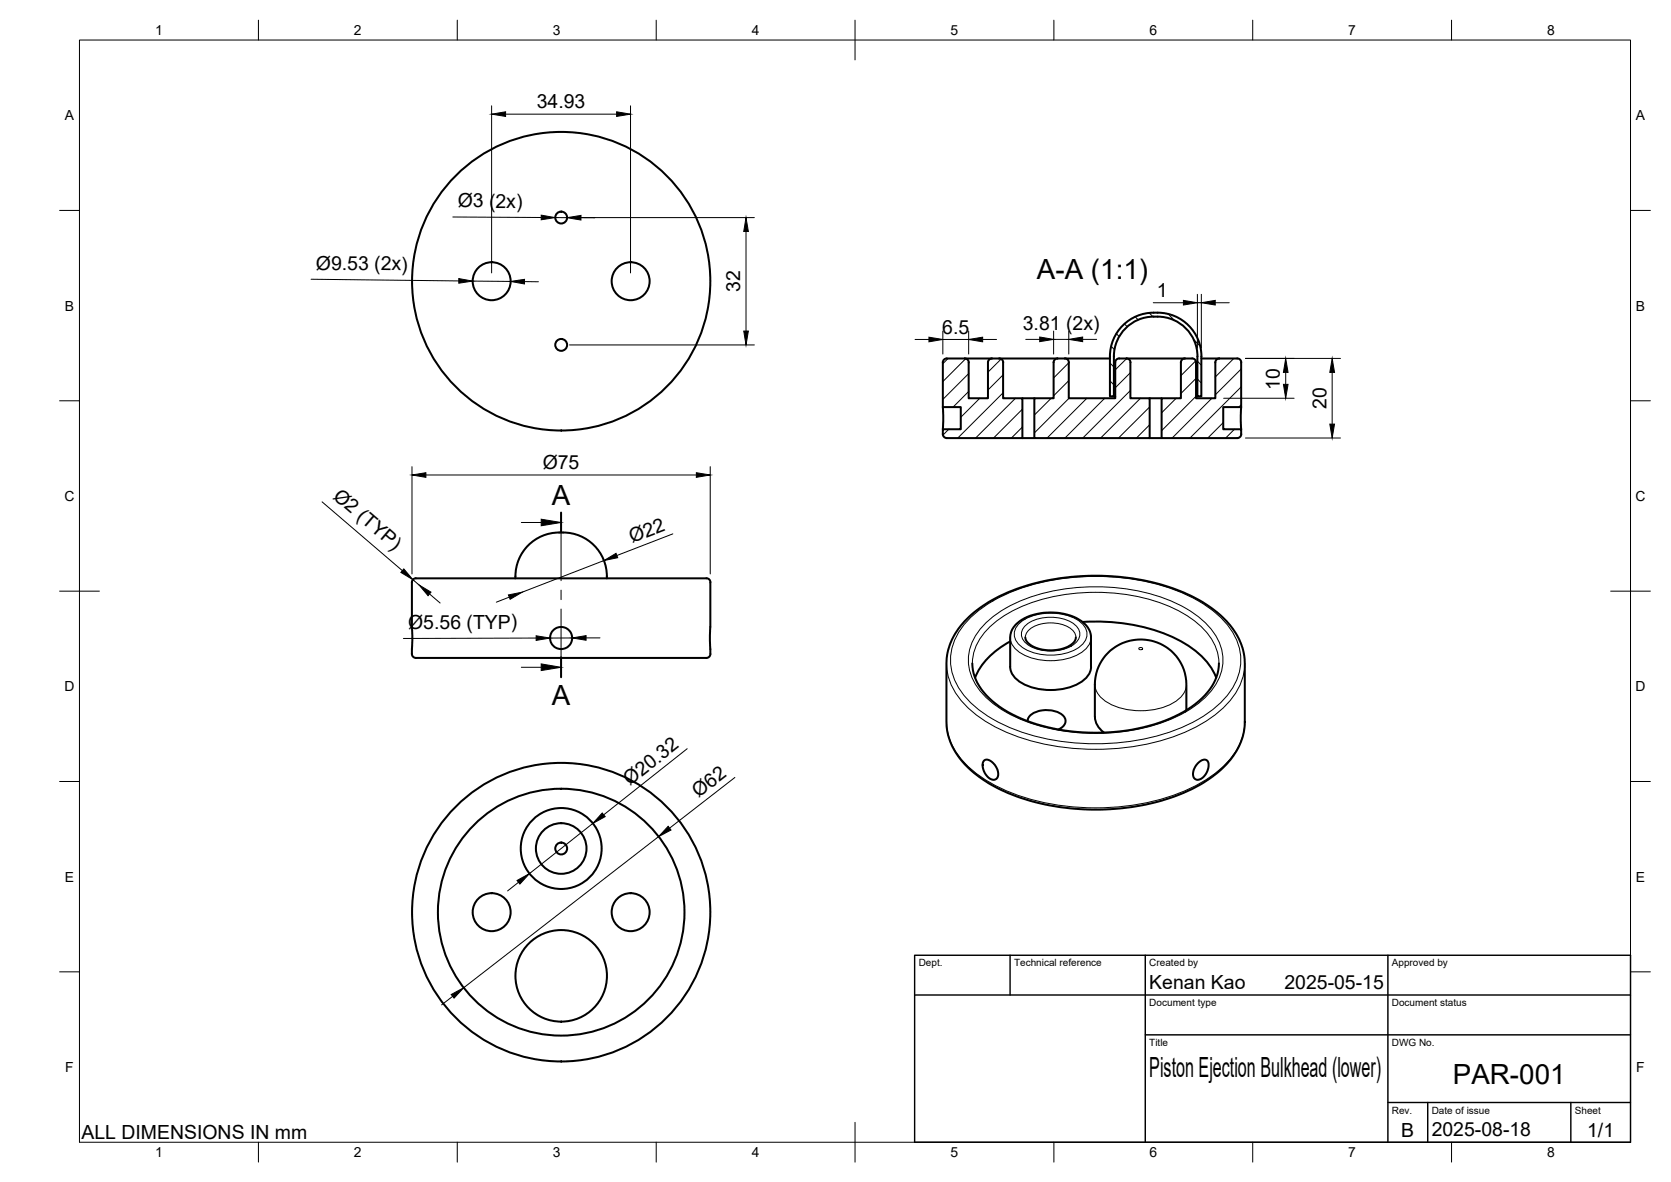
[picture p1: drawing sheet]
<svg xmlns="http://www.w3.org/2000/svg" width="420mm" height="297mm" viewBox="0 0 420 297" stroke-linecap="round" stroke-linejoin="round" font-family="sans-serif">
<!-- layer: Visible -->
<g fill="none" stroke="#000" stroke-width=".51">
<path d="M290.1 79.6a10.1 10.1 0 0 1 11 10v10h1v-10M290.1 78.6a11.1 11.1 0 0 1 12 11M290.1 78.6a11 11 0 0 0-11 11v10h1v-10a10 10 0 0 1 10-10M242.6 90.1h-4.5a1.01 1.01 0 0 0-1 1v11.2h4.5v5.6h-4.5v1.2M242.6 90.1h6.8M249.4 90.1h1.8M249.4 90.1a1.01 1.01 0 0 0-1 1v9h-4.8v-9a.97 .97 0 0 0-1-1M251.2 90.1h14.7M251.2 90.1a1.01 1.01 0 0 1 1 1M252.2 91.1v9h4.9v10h-19a1.01 1.01 0 0 1-1-1M265.9 90.1h1.8M265.9 90.1a1.01 1.01 0 0 0-1 1v9h-4.8v10h29v-10h-4.9v-9a.97 .97 0 0 0-1-1"/>
<path d="M267.7 90.1h11.4M267.7 90.1a1.01 1.01 0 0 1 1.1 1l-.1 9h11.7v-9a1.01 1.01 0 0 1 1-1h1.8M280.1 99.6h.3M283.2 90.1h16.5M297.9 90.1a1.01 1.01 0 0 0-1 1v9h-4.8v10h19a1.01 1.01 0 0 0 1-1M299.8 90.1a1.01 1.01 0 0 1 1 1M300.7 99.6h.4M302.1 90.1h4.5M306.6 90.1h4.5a.97 .97 0 0 1 1 1v11.2h-4.5v5.6h4.5v1.2M306.6 90.1a1.01 1.01 0 0 0-1 1v9h-4.9v-9M237.1 102.3v5.6M257.1 110.1h3"/>
<path d="M257.1 100.1h3M289.1 100.1h3M289.1 110.1h3M312.1 102.3v5.6M141.6 133.8a11.1 11.1 0 0 0-12 11M141.6 133.8a11 11 0 0 1 11 11.5M104.6 145.3h73M104.6 145.3a1.01 1.01 0 0 0-1 1v16.8a2.54 2.54 0 0 0 .3 1.9l.7 .3M129.6 144.8v.5M177.6 145.3a1.01 1.01 0 0 1 1 1M178.6 146.3v18M242.5 156.1a38.6 38.6 0 0 1 20.5-10.2 59.7 59.7 0 0 1 36.8 4 24 24 0 0 1 12.2 11.8 13.6 13.6 0 0 1 1 5v14.7a17.2 17.2 0 0 1-7.6 13.3 47.3 47.3 0 0 1-25.4 8.6 55.2 55.2 0 0 1-31.5-6.5 21.2 21.2 0 0 1-10.1-12l-.4-3.4v-14.7a15.8 15.8 0 0 1 4.5-10.6z"/>
<path d="M272.2 156.3a45.6 45.6 0 0 1 26.4 5.9 17.6 17.6 0 0 1 7.2 8.1M104.6 165.3h73M178.6 164.3a1.01 1.01 0 0 1-1 1M244.5 166.7a13.1 13.1 0 0 0 5.9 10.2 41 41 0 0 0 23.5 7.2 44.5 44.5 0 0 0 25.8-6.5 14.5 14.5 0 0 0 6.8-10.1v-.8M254 167.6a5.5 5.5 0 0 0 4 4.6 15.7 15.7 0 0 0 14.2-1.1 4.7 4.7 0 0 0 2.1-3.5M254 167.6v-7.4a6.3 6.3 0 0 1 4.7-5.3 14.7 14.7 0 0 1 13.7 1.6 4.8 4.8 0 0 1 1.9 3.7v7.4M254 161.2a18.8 18.8 0 0 0-8.8 9.1M257.8 160.2a3.6 3.6 0 0 0 3.2 2.8 9.6 9.6 0 0 0 8.9-1.5l.4-.5 .2-.8M298.3 178.5v-6.5a11.5 11.5 0 0 0-11.5-11.3 11.5 11.5 0 0 0-11.5 11.3v8.2M247.4 191.2a1.65 1.65 0 0 1 2.3 .6 3.1 3.1 0 0 1 .8 3.9 2.21 2.21 0 0 1-2.9-1.5l-.5-1.7v-.8zM258.4 181.2a3.1 3.1 0 0 1 2.8-2.5 6.8 6.8 0 0 1 6.2 1.3 1.89 1.89 0 0 1-.6 2.9l-.7 .4M275.3 180.2l.2 1.2 .6 1.1 1.5 1.6"/>
<path d="M301.2 191.8l.4-.4a1.3 1.3 0 0 1 1.8-.4 1.3 1.3 0 0 1 .5 1.7 3.4 3.4 0 0 1-3 3.2 1.89 1.89 0 0 1-.6-2.8z"/>
<circle cx="141.1" cy="54.7" r="1.49"/>
<circle cx="123.6" cy="70.7" r="4.8"/>
<circle cx="141.1" cy="70.7" r="37.5"/>
<circle cx="158.6" cy="70.7" r="4.8"/>
<circle cx="141.1" cy="86.7" r="1.49"/>
<circle cx="141.1" cy="160.3" r="2.78"/>
<circle cx="141.1" cy="213.2" r="6.4"/>
<circle cx="141.1" cy="213.2" r="1.49"/>
<circle cx="141.1" cy="213.2" r="10.2"/>
<circle cx="123.6" cy="229.2" r="4.8"/>
<circle cx="141.1" cy="229.2" r="31"/>
<circle cx="141.1" cy="229.2" r="37.5"/>
<circle cx="158.6" cy="229.2" r="4.8"/>
<circle cx="141.1" cy="245.2" r="11.5"/>
</g>
<!-- layer: Visible Narrow -->
<path d="M244.4 154.8a41.7 41.7 0 0 1 22.6-9.4 57.6 57.6 0 0 1 32.4 4.6 23.5 23.5 0 0 1 11.4 10.5 13.4 13.4 0 0 1-2.9 15.1 37.1 37.1 0 0 1-19.2 9.9 58.6 58.6 0 0 1-37.1-3.7 23.5 23.5 0 0 1-11.4-10.6 13.4 13.4 0 0 1 2.9-15zM248.1 156.4a36.8 36.8 0 0 1 20.7-8.5 49.2 49.2 0 0 1 29.3 5 17.8 17.8 0 0 1 9 10.2 12.2 12.2 0 0 1-4.2 12.3 36.8 36.8 0 0 1-20.7 8.5 49.2 49.2 0 0 1-29.3-5 17.8 17.8 0 0 1-9-10.2 12.2 12.2 0 0 1 4.2-12.3zM256.1 156.9a12.8 12.8 0 0 1 11.5-2.4 7.7 7.7 0 0 1 5.5 3.8 4 4 0 0 1-2.5 4.8 14 14 0 0 1-13.8-.6 3.6 3.6 0 0 1-.7-5.6zM257.6 157.5a10.4 10.4 0 0 1 10-1.9 4.8 4.8 0 0 1 3.9 3.8 4.1 4.1 0 0 1-3 3.4 11.3 11.3 0 0 1-10.3-1 2.86 2.86 0 0 1-.6-4.3zM238 166.7a15.9 15.9 0 0 0 6 11.8 43.4 43.4 0 0 0 23.3 9.3 57.4 57.4 0 0 0 34.7-5.8 22.2 22.2 0 0 0 10.1-10.6l.8-3.1 .1-1.6M244.5 166.7a13.7 13.7 0 0 1 6-10.5 41.5 41.5 0 0 1 25-7.3 41.5 41.5 0 0 1 25 7.3 13.7 13.7 0 0 1 6 10.5M254 160.2a5.5 5.5 0 0 0 4 4.6 15.7 15.7 0 0 0 14.2-1 4.7 4.7 0 0 0 2.1-3.6M257.8 160.2a3.9 3.9 0 0 1 3.2-3.2 9.5 9.5 0 0 1 8.7 1.3l.7 1.2 .1 .7M275.3 172a5.7 5.7 0 0 0 3.4 4.7 17.7 17.7 0 0 0 17.2-.7 5.3 5.3 0 0 0 2.4-4M286.5 162.8l.4-.1 .4 .4-.6 .2-.4-.2zM238 181.4a15.9 15.9 0 0 0 6 11.8 43.4 43.4 0 0 0 23.3 9.3 57.4 57.4 0 0 0 34.7-5.8 22.2 22.2 0 0 0 10.1-10.5l.8-3.2 .1-1.6" fill="none" stroke="#000" stroke-width=".25"/>
<!-- layer: BORDER -->
<g fill="none" stroke="#000" stroke-width=".25">
<path d="M20 10.1h390v276.9h-390zM65 5.1v5M115 5.1v5M165 5.1v5M215 5.1v10M265 5.1v5M315 5.1v5M365 5.1v5M15 52.9h5M410 52.9h5M15 100.7h5M410 100.7h5"/>
<path d="M15 148.6h10M405 148.6h10M15 196.4h5M410 196.4h5M15 244.2h5M410 244.2h5M65 287v5M115 287v5M165 287v5M215 282.1v9.9M265 287v5M315 287v5"/>
<path d="M365 287v5"/>
</g>
<!-- layer: TITLEBLOCK -->
<path d="M230 240.1h180v46.9h-180zM230 250h180M254 240.1v9.9M288 240.1v46.9M349 240.1v46.9M288 260.1h122M349 277.1h61M359 277.1v9.9M395 277.1v9.9" fill="none" stroke="#000" stroke-width=".36"/>
<!-- layer: FD_Dimensions -->
<g fill="none" stroke="#000" stroke-width=".25">
<path d="M123.6 26.6v42M127.1 28.7h27.9M158.5 26.6v42M113.9 54.5l22.2 .2M139.6 54.7h3M143.2 54.7h46.5M146.1 54.7h3.5M187.6 58.2v25M78.2 70.2l37.2 .4M118.9 70.6l9.5 .1M131.9 70.8h3.5M290 76.1h7.6"/>
<path d="M301.1 74v13.5M301.1 76.1h1M302.1 74v13.5M305.6 76.1h3.5M143.2 86.7h46.5M230.1 85.3h3.5M237.1 83.2v5.8M237.1 85.3h6.5M243.6 83.2v5.8M247.1 85.3h3.5M257.9 85.3h3.5M264.9 85.3h3.8"/>
<path d="M264.9 83.2v5.8M268.7 83.2v5.8M272.2 85.3h3.5M313.2 90.1h23.9M323.3 93.6v3M335 93.6v13M103.6 117.3v26.9M107.1 119.4h68M178.6 117.3v26.9M307.7 100.1h17.7M313.2 110.1h23.9M81 126.1l20.2 17.3"/>
<path d="M169.2 134.2l-14.1 5.4M103.8 145.7l1.5 1.3M108 149.3l2.7 2.2M128.1 150.1l-3.3 1.2M151.8 140.9l-20.5 7.9M134.8 160.3l-33.4 .2M143.9 160.3h-5.6M147.4 160.3h3.5M172.8 188.2l-21 16.6M184.8 195.4l-16.4 12.7M149.1 206.9l-16 12.6M165.6 210.3l-49 37.9"/>
<path d="M130.4 221.7l-2.8 2.2M113.8 250.4l-2.8 2.1"/>
</g>
<g fill="#000" stroke="#000" stroke-width=".25">
<path d="M123.6 28.7l3.5-.6v1.2zM155 28.1l3.5 .6-3.5 .6zM136.1 54.1l3.5 .6-3.5 .5zM142.6 54.7l3.5-.6v1.2zM187.6 54.7l.6 3.5h-1.2zM115.4 70l3.5 .6-3.5 .6zM128.4 70.7l3.5-.5v1.2zM297.6 75.5l3.5 .6-3.5 .6zM302.1 76.1l3.5-.6v1.2zM187 83.2h1.2l-.6 3.5zM233.6 84.7l3.5 .6-3.5 .6zM243.6 85.3l3.5-.6v1.2z"/>
<path d="M261.4 84.7l3.5 .6-3.5 .6zM268.7 85.3l3.5-.6v1.2zM323.3 90.1l.6 3.5h-1.2zM322.7 96.6h1.2l-.6 3.5zM335 90.1l.6 3.5h-1.2zM103.6 119.4l3.5-.6v1.2zM175.1 118.8l3.5 .6-3.5 .6zM334.4 106.6h1.2l-.6 3.5zM151.8 140.9l3.1-1.8 .4 1.1zM101.5 143l2.3 2.7-3-1.8zM105.3 147l3.1 1.8-.8 .9zM127.8 149.5l3.5-.7-3 1.8z"/>
<path d="M134.8 159.8l3.5 .5-3.5 .6zM143.9 160.3l3.5-.6v1.2zM151.4 204.3l.8 .9-3.1 1.7zM168 207.7l.7 .9-3.1 1.7zM130 221.3l3.1-1.8-2.4 2.7zM113.5 249.9l3.1-1.7-2.4 2.6z"/>
</g>
<!-- layer: Hatching -->
<g fill="none" stroke="#000" stroke-width=".25">
<path d="M285.4 79.6l.8 .8M288.9 78.6l1 1M293.7 78.9l1.6 1.6M238.4 90.1l-1.3 1.3M242.8 90.1l-5.7 5.8M243.6 93.9l-6.5 6.5M243.6 98.4l-4 3.9M251.7 90.2l-3.3 3.3M252.2 94.2l-3.8 3.8M252.2 98.7l-11.4 11.4M268.7 91.2l-3.8 3.8M268.7 95.7l-3.8 3.8"/>
<path d="M279.1 95.7l1 1M279.1 91.2l1 1M279.4 87l.8 .9M280.7 83.8l.7 .8M282.7 81.4l.7 .7M283.3 90.1l-2.9 2.8M284.2 93.6l-3.8 3.9M284.2 98.1l-11.9 12M300.1 85.3l1.7 1.7M300.7 90.7l-3.8 3.7M300.7 95.1l-3.8 3.8M300.7 99.6l-8.6 8.6"/>
<path d="M301.1 95.3l1 1M301.1 90.8l1 1M310.2 90.1l-4.6 4.6M312.1 92.7l-6.5 6.5M312.1 97.2l-12.9 12.9M238.6 107.9l-1.5 1.4M246.4 100.1l-4.8 4.8M255.3 100.1l-10 10M257.1 102.8l-7.3 7.3M257.1 107.3l-2.8 2.8M264.3 100.1l-4.2 4.2M268.8 100.1l-8.7 8.7"/>
<path d="M273.3 100.1l-10 10M277.8 100.1l-10 10M286.8 100.1l-10 10M289.1 102.3l-7.9 7.8M289.1 106.8l-3.4 3.3M295.7 100.1l-3.6 3.6M304.7 100.1l-10 10M307.6 106.2l-3.9 3.9M310.4 107.9l-2.2 2.2M312.1 101.7l-.6 .6"/>
</g>
<!-- layer: Section Lines -->
<path d="M141.1 128.8v5M141.1 165.2v5" fill="none" stroke="#000" stroke-width=".51"/>
<path d="M131.1 131.3h5M141.1 133.8v12.1M141.1 148.3v2.4M141.1 153.1v12.1M131.1 167.7h5" fill="none" stroke="#000" stroke-width=".25"/>
<path d="M136.1 130.5l5 .8-5 .8zM136.1 166.8l5 .9-5 .8z" fill="#000" stroke="#000" stroke-width=".25"/>
<g font-size="7">
<text x="260.7" y="70.2">A-A (1:1)</text>
<text x="138.7" y="126.8">A</text>
<text x="138.7" y="177.2">A</text>
<text x="289" y="270.6">Piston Ejection Bulkhead (lower)</text>
<text x="365.3" y="272.3">PAR-001</text>
</g>
<g font-size="4.9">
<text x="135" y="27.2">34.93</text>
<text x="115.1" y="52.1">Ø3 (2x)</text>
<text x="79.4" y="67.8" transform="rotate(1 79.4 67.8)">Ø9.53 (2x)</text>
<text x="186.1" y="73.4" transform="rotate(-90 186.1 73.4)">32</text>
<text x="290.9" y="74.7">1</text>
<text x="236.9" y="83.8">6.5</text>
<text x="257.2" y="82.9">3.81 (2x)</text>
<text x="321.8" y="97.9" transform="rotate(-90 321.8 97.9)">10</text>
<text x="333.5" y="102.8" transform="rotate(-90 333.5 102.8)">20</text>
<text x="136.5" y="117.8">Ø75</text>
<text x="83.5" y="125.1" transform="rotate(41 83.5 125.1)">Ø2 (TYP)</text>
<text x="158.9" y="136.5" transform="rotate(-21 158.9 136.5)">Ø22</text>
<text x="102.6" y="158">Ø5.56 (TYP)</text>
<text x="158.4" y="197.6" transform="rotate(-38 158.4 197.6)">Ø20.32</text>
<text x="175.6" y="200.5" transform="rotate(-38 175.6 200.5)">Ø62</text>
<text x="289" y="248.5">Kenan Kao</text>
<text x="323" y="248.5">2025-05-15</text>
<text x="20.5" y="286.2">ALL DIMENSIONS IN mm</text>
<text x="352.3" y="285.7">B</text>
<text x="360" y="285.5">2025-08-18</text>
<text x="399.1" y="285.7">1/1</text>
</g>
<g font-size="3.5">
<text x="39" y="8.8">1</text>
<text x="89" y="8.8">2</text>
<text x="139" y="8.8">3</text>
<text x="189" y="8.8">4</text>
<text x="239" y="8.8">5</text>
<text x="289" y="8.8">6</text>
<text x="339" y="8.8">7</text>
<text x="389" y="8.8">8</text>
<text x="16.3" y="30.2">A</text>
<text x="411.3" y="30.2">A</text>
<text x="16.3" y="78">B</text>
<text x="411.3" y="78">B</text>
<text x="16.2" y="125.9">C</text>
<text x="411.2" y="125.9">C</text>
<text x="16.2" y="173.7">D</text>
<text x="411.2" y="173.7">D</text>
<text x="16.3" y="221.6">E</text>
<text x="411.3" y="221.6">E</text>
<text x="16.4" y="269.4">F</text>
<text x="411.4" y="269.4">F</text>
<text x="39" y="290.8">1</text>
<text x="89" y="290.8">2</text>
<text x="139" y="290.8">3</text>
<text x="189" y="290.8">4</text>
<text x="239" y="290.8">5</text>
<text x="289" y="290.8">6</text>
<text x="339" y="290.8">7</text>
<text x="389" y="290.8">8</text>
</g>
<g font-size="2.5">
<text x="231" y="242.9">Dept.</text>
<text x="255" y="242.9">Technical reference</text>
<text x="289" y="242.9">Created by</text>
<text x="350" y="242.9">Approved by</text>
<text x="289" y="252.8">Document type</text>
<text x="350" y="252.8">Document status</text>
<text x="289" y="262.9">Title</text>
<text x="350" y="262.9">DWG No.</text>
<text x="350" y="279.9">Rev.</text>
<text x="360" y="279.9">Date of issue</text>
<text x="396" y="279.9">Sheet</text>
</g>
</svg>
